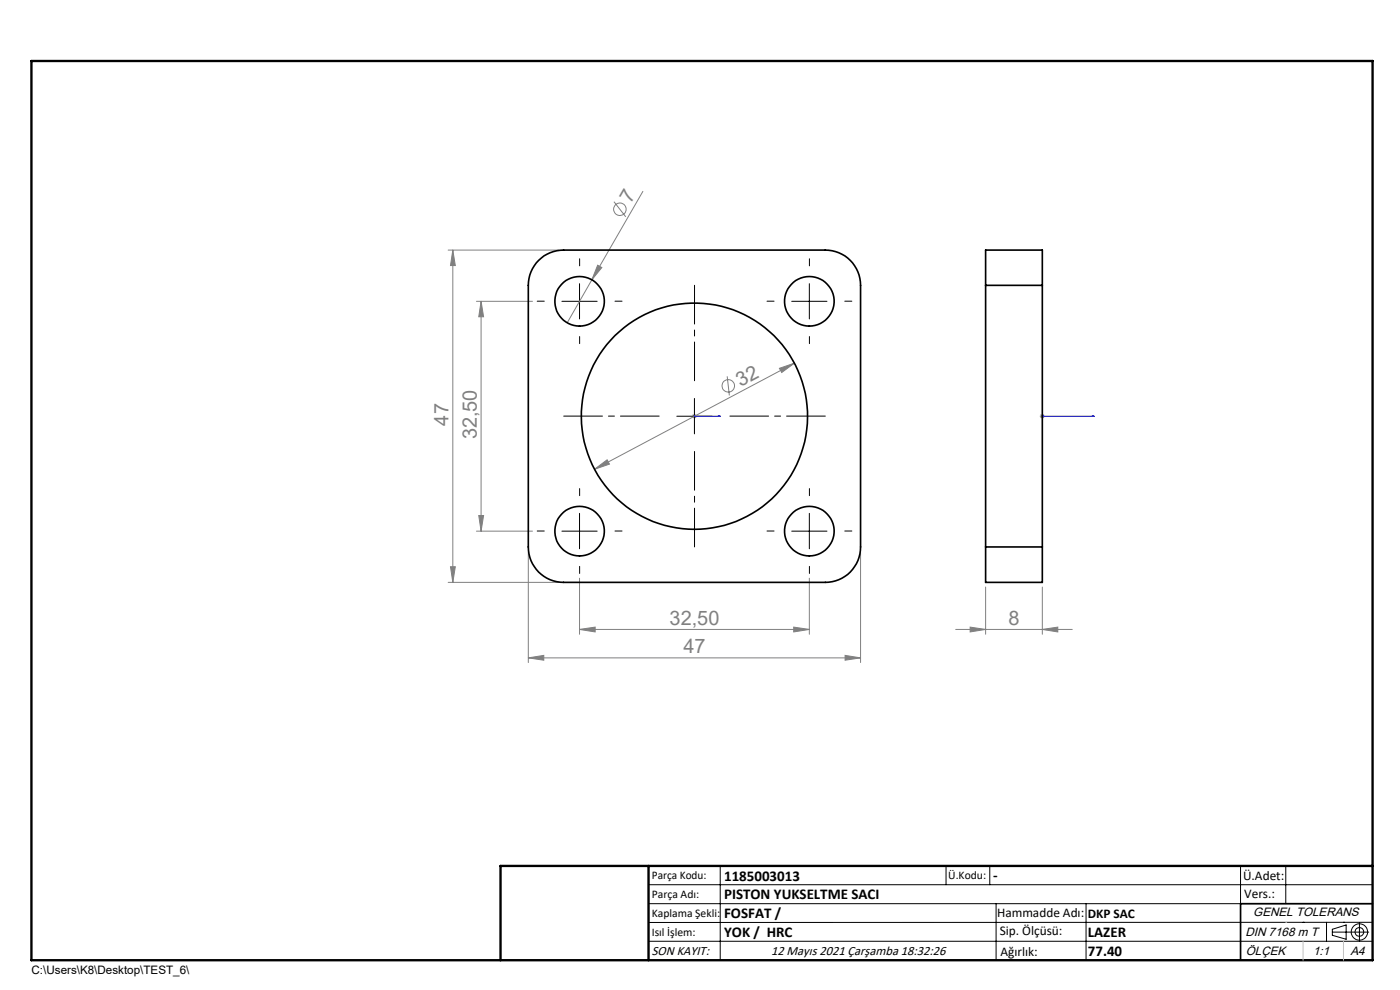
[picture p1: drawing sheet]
<svg xmlns="http://www.w3.org/2000/svg" width="297mm" height="210mm" viewBox="0 0 297 210" stroke-linecap="round" stroke-linejoin="round" font-family="sans-serif">
<g fill="none" stroke="#808080" stroke-width=".21">
<path d="M95.1 53h23.5M96.1 53l.5 3.3h-1zM96.1 53v70.5M125.6 59.4l-5.3 9.1M126.8 56.3l.9 .5-2.1 2.6zM130.2 42.8l2.6 3.2M136.4 40.6l-10.8 18.8M101.1 63.9h11.9M102.1 63.9l.5 3.3h-1zM102.1 63.9v48.8M154.3 79.8l.4 4.1M165.3 78.1l3.2-1.1-2.7 2z"/>
<path d="M168.5 77l-42.4 22.5M126.1 99.5l2.7-2 .5 1zM146.8 88.3h1M147 87.9l.7 .7M147.3 87.8v1M147.7 87.9l-.7 .7M220.6 88.3h1M220.8 87.9l.7 .7M221.1 87.8v1M221.5 87.9l-.7 .7M101.1 112.7h11.9M101.6 109.4h1l-.5 3.3z"/>
<path d="M112.1 117v23.5M182.6 117v23.5M95.1 123.5h23.5M95.6 120.2h1l-.5 3.3zM112.1 139.6l3.3-.6v1zM112.1 139.6h70.5M122.9 133.5l3.4-.5v1zM122.9 133.5h48.8M122.9 122.7v11.8M168.4 133l3.3 .5-3.3 .5zM171.7 122.7v11.8M179.3 139l3.3 .6-3.3 .4z"/>
<path d="M202.7 133.5h24.8M205.8 133l3.3 .5-3.3 .5zM209.1 124.5v10M221.1 133.5l3.3-.5v1zM221.1 124.5v10"/>
<circle cx="131.5" cy="44.4" r="1.32"/>
<circle cx="154.5" cy="81.9" r="1.33"/>
</g>
<g fill="none" stroke="#000" stroke-width=".21">
<path d="M119.2 63.9h7.5M122.9 60.2v7.5M168 63.9h7.4M171.7 60.2v7.5M143.6 88.3h7.5M147.3 84.5v7.5M119.2 112.7h7.5M122.9 108.9v7.5M168 112.7h7.4M171.7 108.9v7.5M137.6 187.7h153.6M137.6 191.7h153.6"/>
<path d="M137.6 199.7h153.6M152.8 183.7v20M200.7 183.7v4M210 183.7v4M211.3 191.7v12M230.4 191.7v12M263.2 183.7v20M272.8 183.7v8M276.4 195.6h.1M281.4 195.6v4.1M282.6 197.7h7.8M282.6 197.1l3-.9v3l-3-.8z"/>
<path d="M285 195.6h.1M288.4 195.8v3.8M291.2 195.6l-153.6 .1"/>
<circle cx="288.4" cy="197.7" r="1.74"/>
<circle cx="288.4" cy="197.7" r=".93"/>
</g>
<path d="M147.2 88.3h.3zM147.3 88.3h.1M147.3 88.3h5.5M152.8 88.3h-.5h.5M221 88.3h.3zM221.1 88.3h.1M221.1 88.3h11M232.1 88.3h-.5h.5" fill="none" stroke="#00f" stroke-width=".21"/>
<path d="M139.8 88.3h-20.2M147.3 80.8v-20.3M147.3 95.8v20.2M154.8 88.3h20.3" fill="none" stroke="#000" stroke-width=".21" stroke-dasharray="15.2 1.3 1.3 1.3" stroke-dashoffset="7"/>
<g fill="none" stroke="#000" stroke-width=".21" stroke-dasharray="15.2 1.3 1.3 1.3">
<path d="M123 56.4v-1.5M171.7 56.4v-1.5M115.5 63.9h-1.5M123 71.4v1.5M130.5 63.9h1.5M164.2 63.9h-1.5M171.7 71.4v1.5M179.2 63.9h1.5M115.5 112.6h-1.5M123 105.1v-1.5M130.5 112.6h1.5M164.2 112.6h-1.5"/>
<path d="M171.7 105.1v-1.5M179.2 112.6h1.5M123 120.1v1.5M171.7 120.1v1.5"/>
</g>
<path d="M106.2 203.7h185" fill="none" stroke="#000" stroke-width=".25"/>
<path d="M291.2 191.7h-28v12" fill="none" stroke="#000" stroke-width=".35"/>
<path d="M6.7 12.9h284.5v190.8h-284.5zM137.6 183.7v20M291.2 183.7h-185v20" fill="none" stroke="#000" stroke-width=".5"/>
<path d="M272.8 195.6h.1M276.4 199.7v4M285 199.7v4" fill="none" stroke="#c0c0c0" stroke-width=".21"/>
<g fill="#00f">
<path d="M152.3 88.3h.5zM147.2 88.3h.3z"/>
<path d="M221 88.3h.3zM231.6 88.3h.5z"/>
</g>
<g fill="#808080">
<path d="M126.8 56.3l.9 .5-2.1 2.6z"/>
<path d="M221.1 133.5l3.3-.5v1zM205.8 133l3.3 .5-3.3 .5z"/>
<path d="M122.9 133.5l3.4-.5v1zM168.4 133l3.3 .5-3.3 .5z"/>
<path d="M126.1 99.5l3.2-1-.5-1zM165.3 78.1l.5 .9 2.7-2z"/>
<path d="M102.1 63.9l.5 3.3h-1zM101.6 109.4h1l-.5 3.3z"/>
<path d="M96.1 53l.5 3.3h-1zM95.6 120.2h1l-.5 3.3z"/>
<path d="M112.1 139.6l3.3-.6v1zM179.3 139l3.3 .6-3.3 .4z"/>
</g>
<g fill="none" stroke="#000" stroke-width=".35">
<path d="M114.3 55.2a7.5 7.5 0 0 1 5.3-2.2h55.5a7.5 7.5 0 0 1 7.5 7.5v55.5a7.5 7.5 0 0 1-7.5 7.5h-55.5a7.5 7.5 0 0 1-7.5-7.5v-55.5a7.5 7.5 0 0 1 2.2-5.3zM209.1 60.5v-7.5h12v7.5M209.1 60.5v55.5M209.1 60.5h12M221.1 60.5v55.5M209.1 116v7.5h12v-7.5M209.1 116h12"/>
<circle cx="122.9" cy="63.9" r="5.3"/>
<circle cx="171.7" cy="63.9" r="5.3"/>
<circle cx="147.3" cy="88.3" r="24"/>
<circle cx="122.9" cy="112.7" r="5.3"/>
<circle cx="171.7" cy="112.7" r="5.3"/>
</g>
<g font-size="4.2" fill="#808080">
<text x="133.8" y="43.2" transform="rotate(-60 133.8 43.2)">7</text>
<text x="157.1" y="82.1" transform="rotate(-28 157.1 82.1)">32</text>
<text x="95.1" y="90.3" transform="rotate(-90 95.1 90.3)">47</text>
<text x="101.1" y="93.2" transform="rotate(-90 101.1 93.2)">32,50</text>
<text x="142" y="132.6">32,50</text>
<text x="213.9" y="132.6">8</text>
<text x="145" y="138.6">47</text>
</g>
<g font-size="3.2">
<text x="153.6" y="186.8">1185003013</text>
<text x="153.6" y="190.8">PISTON YUKSELTME SACI</text>
<text x="210.7" y="186.6">-</text>
<text x="153.6" y="194.8">FOSFAT /</text>
<text x="153.6" y="198.8">YOK / HRC</text>
<text x="230.8" y="198.7">LAZER</text>
<text x="230.8" y="202.8">77.40</text>
</g>
<g font-size="2.8">
<text x="263.7" y="186.7">Ü.Adet:</text>
<text x="263.9" y="190.5">Vers.:</text>
<text x="211.5" y="194.5">Hammadde Adı:</text>
<text x="230.8" y="194.7">DKP SAC</text>
<text x="138.3" y="202.6">SON KAYIT:</text>
<text x="163.6" y="202.6">12 Mayıs 2021 Çarşamba 18:32:26</text>
<text x="212.1" y="198.4">Sip. Ölçüsü:</text>
<text x="212.2" y="202.7">Ağırlık:</text>
</g>
<g font-size="2.6">
<text x="265.9" y="194.4">GENEL TOLERANS</text>
<text x="264.2" y="198.5">DIN 7168 m T</text>
<text x="264.3" y="202.6">ÖLÇEK</text>
<text x="278.5" y="202.6">1:1</text>
<text x="286.5" y="202.6">A4</text>
</g>
<g font-size="2.5">
<text x="138.3" y="186.4">Parça Kodu:</text>
<text x="138.3" y="190.5">Parça Adı:</text>
<text x="201.2" y="186.5">Ü.Kodu:</text>
<text x="138.3" y="194.5">Kaplama Şekli:</text>
<text x="138.3" y="198.6">Isıl İşlem:</text>
<text x="6.7" y="206.7">C:\Users\K8\Desktop\TEST_6\</text>
</g>
</svg>
